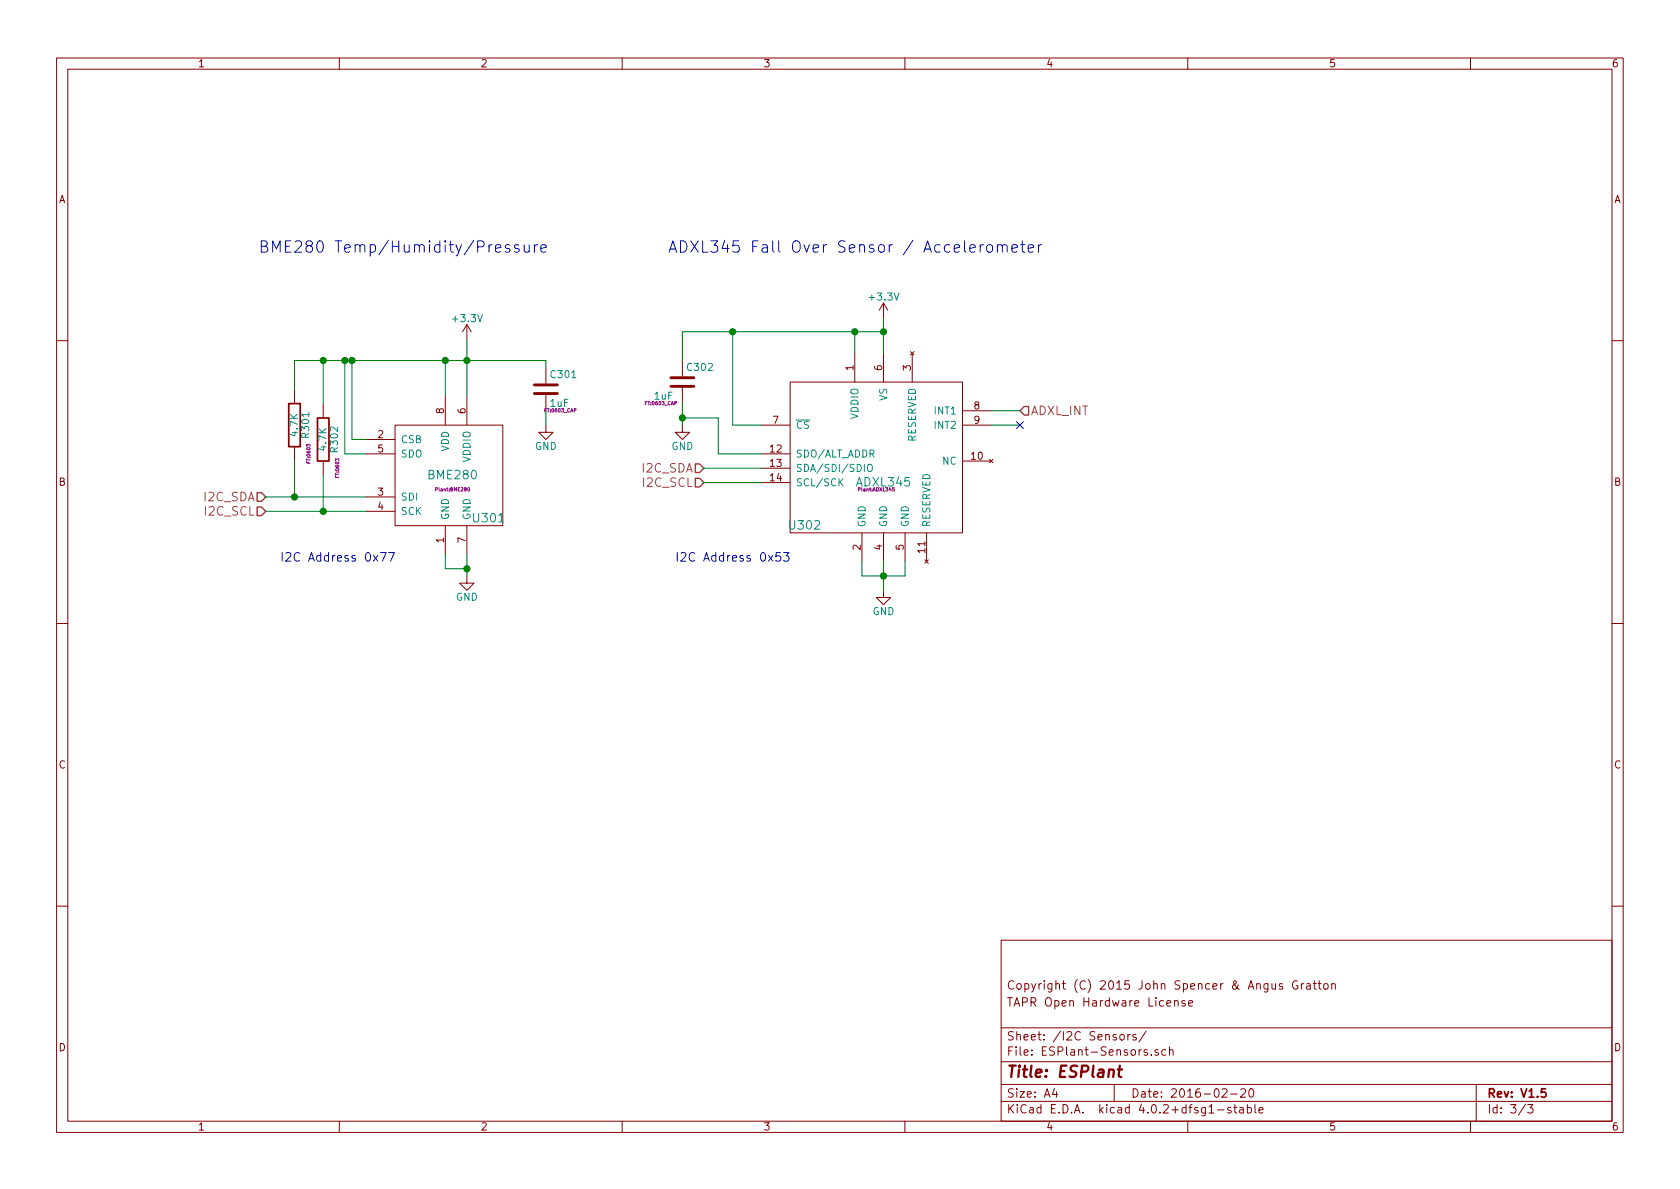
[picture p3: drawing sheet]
EESchema Schematic File Version 2
LIBS:ESPlant-rescue
LIBS:freetronics_schematic
LIBS:power
LIBS:device
LIBS:transistors
LIBS:conn
LIBS:linear
LIBS:regul
LIBS:74xx
LIBS:cmos4000
LIBS:adc-dac
LIBS:memory
LIBS:xilinx
LIBS:microcontrollers
LIBS:dsp
LIBS:microchip
LIBS:analog_switches
LIBS:motorola
LIBS:texas
LIBS:intel
LIBS:audio
LIBS:interface
LIBS:digital-audio
LIBS:philips
LIBS:display
LIBS:cypress
LIBS:siliconi
LIBS:opto
LIBS:atmel
LIBS:contrib
LIBS:valves
LIBS:ESPlant
LIBS:ESP8266
LIBS:ESPlant-cache
EELAYER 25 0
EELAYER END
$Descr A4 11693 8268
encoding utf-8
Sheet 3 3
Title "ESPlant"
Date "2016-02-20"
Rev "V1.5"
Comp ""
Comment1 "TAPR Open Hardware License"
Comment2 "Copyright (C) 2015 John Spencer & Angus Gratton"
Comment3 ""
Comment4 ""
$EndDescr
$Comp
L BME280 U301
U 1 1
P 3150 3300
F 0 "U301" H 3400 3000 60  0000 C CNN
F 1 "BME280" H 3150 3300 60  0000 C CNN
F 2 "Plant:BME280" H 3150 3200 24  0000 C CNN
F 3 "" H 3150 3300 60  0000 C CNN
	1    3150 3300
	1    0    0    -1  
$EndComp
Text HLabel 1850 3450 0    60   Input ~ 0
I2C_SDA
Wire Wire Line
	1850 3450 2550 3450
Wire Wire Line
	2550 3550 1850 3550
Text HLabel 1850 3550 0    60   Input ~ 0
I2C_SCL
Wire Wire Line
	2400 3150 2550 3150
Wire Wire Line
	3250 2350 3250 2750
Wire Wire Line
	2050 2500 3800 2500
Wire Wire Line
	3100 2750 3100 2500
Connection ~ 3100 2500
Wire Wire Line
	2550 3050 2450 3050
Wire Wire Line
	2450 3050 2450 2500
Connection ~ 2450 2500
$Comp
L R R302
U 1 1
P 2250 3050
F 0 "R302" V 2330 3050 50  0000 C CNN
F 1 "4.7K" V 2250 3050 50  0000 C CNN
F 2 "FT:0603" V 2350 2850 24  0000 C CNN
F 3 "" H 2250 3050 60  0000 C CNN
	1    2250 3050
	1    0    0    -1  
$EndComp
$Comp
L R R301
U 1 1
P 2050 2950
F 0 "R301" V 2130 2950 50  0000 C CNN
F 1 "4.7K" V 2050 2950 50  0000 C CNN
F 2 "FT:0603" V 2150 2750 24  0000 C CNN
F 3 "" H 2050 2950 60  0000 C CNN
	1    2050 2950
	1    0    0    -1  
$EndComp
Wire Wire Line
	2250 2800 2250 2500
Wire Wire Line
	2050 2700 2050 2500
Connection ~ 2250 2500
Wire Wire Line
	2250 3300 2250 3550
Connection ~ 2250 3550
Wire Wire Line
	2050 3200 2050 3450
Connection ~ 2050 3450
Connection ~ 3250 2500
$Comp
L +3.3V #PWR043
U 1 1
P 3250 2350
F 0 "#PWR043" H 3250 2200 50  0001 C CNN
F 1 "+3.3V" H 3250 2490 50  0000 C CNN
F 2 "" H 3250 2350 60  0000 C CNN
F 3 "" H 3250 2350 60  0000 C CNN
	1    3250 2350
	1    0    0    -1  
$EndComp
$Comp
L GND #PWR044
U 1 1
P 3250 4000
F 0 "#PWR044" H 3250 3750 50  0001 C CNN
F 1 "GND" H 3250 3850 50  0000 C CNN
F 2 "" H 3250 4000 60  0000 C CNN
F 3 "" H 3250 4000 60  0000 C CNN
	1    3250 4000
	1    0    0    -1  
$EndComp
Wire Wire Line
	3250 4000 3250 3850
Wire Wire Line
	3250 3950 3100 3950
Wire Wire Line
	3100 3950 3100 3850
Connection ~ 3250 3950
Text Notes 1950 3900 0    60   ~ 0
I2C Address 0x77\n
Text Notes 1800 1750 0    79   ~ 0
BME280 Temp/Humidity/Pressure\n
$Comp
L ADXL345 U302
U 1 1
P 6150 3100
F 0 "U302" H 5600 2550 60  0000 C CNN
F 1 "ADXL345" H 6150 2850 60  0000 C CNN
F 2 "Plant:ADXL345" H 6100 2800 24  0000 C CNN
F 3 "" H 6100 2800 60  0000 C CNN
	1    6150 3100
	1    0    0    -1  
$EndComp
Text HLabel 4900 3250 0    60   Input ~ 0
I2C_SDA
Text HLabel 4900 3350 0    60   Input ~ 0
I2C_SCL
Wire Wire Line
	4900 3250 5300 3250
Wire Wire Line
	4900 3350 5300 3350
Wire Wire Line
	5300 2950 5100 2950
Wire Wire Line
	5100 2950 5100 2300
Wire Wire Line
	4750 2300 6150 2300
Wire Wire Line
	5950 2300 5950 2450
Wire Wire Line
	6150 2200 6150 2450
Connection ~ 5950 2300
$Comp
L +3.3V #PWR045
U 1 1
P 6150 2200
F 0 "#PWR045" H 6150 2050 50  0001 C CNN
F 1 "+3.3V" H 6150 2340 50  0000 C CNN
F 2 "" H 6150 2200 60  0000 C CNN
F 3 "" H 6150 2200 60  0000 C CNN
	1    6150 2200
	1    0    0    -1  
$EndComp
Connection ~ 6150 2300
$Comp
L GND #PWR046
U 1 1
P 6150 4100
F 0 "#PWR046" H 6150 3850 50  0001 C CNN
F 1 "GND" H 6150 3950 50  0000 C CNN
F 2 "" H 6150 4100 60  0000 C CNN
F 3 "" H 6150 4100 60  0000 C CNN
	1    6150 4100
	1    0    0    -1  
$EndComp
Wire Wire Line
	6300 4000 6300 3900
Wire Wire Line
	6000 4000 6300 4000
Wire Wire Line
	6000 4000 6000 3900
Wire Wire Line
	6150 3900 6150 4100
Connection ~ 6150 4000
Wire Wire Line
	6900 2950 7100 2950
NoConn ~ 7100 2950
$Comp
L C C302
U 1 1
P 4750 2650
F 0 "C302" H 4775 2750 50  0000 L CNN
F 1 "1uF" H 4550 2550 50  0000 L CNN
F 2 "FT:0603_CAP" H 4600 2500 24  0000 C CNN
F 3 "" H 4750 2650 60  0000 C CNN
	1    4750 2650
	1    0    0    -1  
$EndComp
Wire Wire Line
	4750 2800 4750 2950
$Comp
L GND #PWR047
U 1 1
P 4750 2950
F 0 "#PWR047" H 4750 2700 50  0001 C CNN
F 1 "GND" H 4750 2800 50  0000 C CNN
F 2 "" H 4750 2950 60  0000 C CNN
F 3 "" H 4750 2950 60  0000 C CNN
	1    4750 2950
	1    0    0    -1  
$EndComp
Wire Wire Line
	4750 2500 4750 2300
Connection ~ 5100 2300
$Comp
L C C301
U 1 1
P 3800 2700
F 0 "C301" H 3825 2800 50  0000 L CNN
F 1 "1uF" H 3825 2600 50  0000 L CNN
F 2 "FT:0603_CAP" H 3900 2550 24  0000 C CNN
F 3 "" H 3800 2700 60  0000 C CNN
	1    3800 2700
	1    0    0    -1  
$EndComp
Wire Wire Line
	3800 2500 3800 2550
Wire Wire Line
	3800 2850 3800 2950
$Comp
L GND #PWR048
U 1 1
P 3800 2950
F 0 "#PWR048" H 3800 2700 50  0001 C CNN
F 1 "GND" H 3800 2800 50  0000 C CNN
F 2 "" H 3800 2950 60  0000 C CNN
F 3 "" H 3800 2950 60  0000 C CNN
	1    3800 2950
	1    0    0    -1  
$EndComp
Wire Wire Line
	5300 3150 5000 3150
Text Notes 4700 3900 0    60   ~ 0
I2C Address 0x53\n
Text Notes 4650 1750 0    79   ~ 0
ADXL345 Fall Over Sensor / Accelerometer
Wire Wire Line
	6900 2850 7100 2850
Text HLabel 7100 2850 2    60   Input ~ 0
ADXL_INT
Wire Wire Line
	2400 3150 2400 2500
Connection ~ 2400 2500
Wire Wire Line
	5000 3150 5000 2900
Wire Wire Line
	5000 2900 4750 2900
Connection ~ 4750 2900
$EndSCHEMATC
